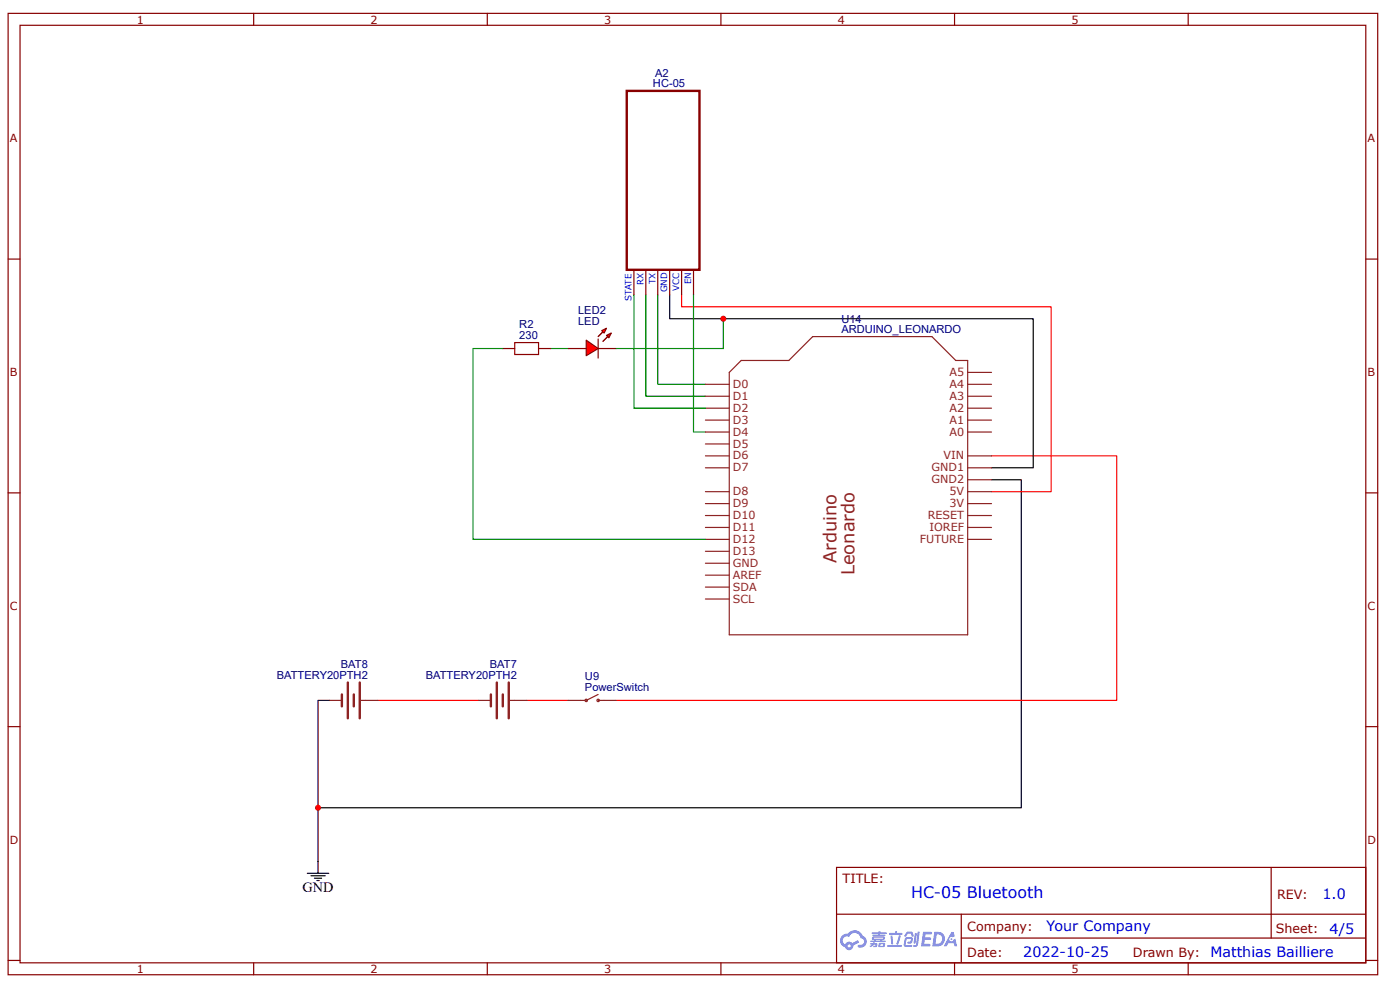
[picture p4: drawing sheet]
<svg xmlns="http://www.w3.org/2000/svg" width="297mm" height="210mm" viewBox="0 0 297 210" stroke-linecap="round" stroke-linejoin="round" font-family="sans-serif">
<g fill="none" stroke="#800" stroke-width=".25">
<path d="M1.7 2.8h290.6v203.9h-290.6zM4.3 5.4h285.5v198.7h-285.5zM53.8 2.8v2.6M103.4 2.8v2.6M152.9 2.8v2.6M202.5 2.8v2.6M252.1 2.8v2.6M1.7 54.9h2.6M289.8 54.9h2.5M1.7 104.5h2.6M289.8 104.5h2.5M1.7 154.1h2.6"/>
<path d="M289.8 154.1h2.5M177.5 183.9h112.3v20.2h-112.3zM177.5 193.8h112.2M203.9 198.9h85.8M203.9 193.8v10.1M269.7 183.9v15M1.7 203.6h2.6M53.8 204.1v2.6M103.4 204.1v2.6M152.9 204.1v2.6M202.5 204.1v2.6M252.1 204.1v2.6"/>
<path d="M289.8 203.6h2.5"/>
</g>
<g fill="#58f">
<path d="M195.8 197.6h1.7l.2 .1-.1 .4h-1.3l-.1 .6h1.1l.2 .3-.2 .3h-1.1l-.1 .8h1.2l.1 .3-.1 .2h-1.9z"/>
<path d="M201.8 197.6h.5l.2 .9-.4 .2a.48 .48 0 0 0-.7 .2 .48 .48 0 0 0 .3 .7 .48 .48 0 0 0 .6-.4l.4-.2 .4 1.6h-.6l-.1-.6h-1.2l-.4 .6h-.6z"/>
<path d="M194.1 197.9h.4l-.3 2-.2 .2-.2-.3z"/>
<path d="M194.7 197.5h.4l-.3 2.8a.57 .57 0 0 1-.5 .4 .57 .57 0 0 1-.6-.2l.7-.3z"/>
<path d="M192.3 197.7l.4-.2 .8 .1 .3 .9-.4 .1-.2-.7h-.6l-.4 .7-.3-.1z"/>
<path d="M192.1 198.8l1.2-.1a.73 .73 0 0 1 .4 .7 .73 .73 0 0 1-.6 .7l-.5-.1-.1-.2 .2-.2h.4l.2-.5h-.9l-.3 1.2 1.3 .1 .1 .2-.2 .2h-1.1l-.4-.2-.1-.4z"/>
<path d="M188.3 200.3h2.8l.2 .3-.2 .2h-2.7z"/>
<path d="M190.7 198.3h.4a2.79 2.79 0 0 1-.7 2l-.2-.2z"/>
<path d="M188.9 198.4h.4l.2 1.6-.2 .2-.2-.1z"/>
<path d="M188.6 197.8h1.3v-.3l.4-.1v.4h1l.2 .2-.2 .2h-2.6z"/>
<path d="M184.7 199.9l.9-.1v.1l.5 .2-.1 .6-.7 .1v-.3h.4v-.2a.45 .45 0 0 0-.6 .3l-.5 .2-.1-.3 .5-.2h-.4z"/>
<path d="M185 197.7h1.3l.1-.2h.4v.2h1.2l.1 .2-.1 .1h-1.3v.2h1l.2 .1-.2 .1h-2.5l-.1-.2h1.2v-.2h-1.3z"/>
<path d="M198.2 197.6l-.4 3h.9a1.55 1.55 0 0 0 1.8-1.5 1.55 1.55 0 0 0-1.8-1.5zM198.7 198.1a1.04 1.04 0 0 1 1.2 1.2 1.04 1.04 0 0 1-1.5 .8z"/>
<path d="M185.1 198.7l-.1 .4 .4 .2v.1h-.7v.3h3.1l.1-.1-.1-.2h-.7l.1-.1a.43 .43 0 0 0 .5-.2 .43 .43 0 0 0-.2-.6h-2.2zM185.4 198.8l2 .1-.2 .1h-1.8zM185.8 199.3h1l-.1 .1h-.8z"/>
<path d="M186.5 200l-.1 .8 1.3-.1v-.8zM186.8 200.2h.5v.3h-.5z"/>
<path d="M178.6 198.4a1.47 1.47 0 0 0 .7 2.4 .89 .89 0 0 0 1 .6 .89 .89 0 0 0 .7-.9l1.3-.7-.3-.5-1.2 .7-.4-.3a.89 .89 0 0 0-1.1 .5 .9 .9 0 0 1-.4-1.2 .9 .9 0 0 1 1.2-.3 1.3 1.3 0 0 1 1.4-.9 1.3 1.3 0 0 1 1.1 1.1 .74 .74 0 0 1 .7 1 .74 .74 0 0 1-1.1 .4l-.2 .2v.2a1.28 1.28 0 0 0 1.8-.6 1.28 1.28 0 0 0-.8-1.7 1.89 1.89 0 0 0-3.2-.4l-.7 .1zM179.8 200.5a.35 .35 0 0 1 .7 0 .35 .35 0 0 1-.7 0z"/>
<circle cx="201.8" cy="199.1" r=".19"/>
</g>
<path d="M142.1 62.5v5.1h77.1v31.6h-8.9M210.3 101.7h6.4v69.6h-149.2M70 148.5h-2.5v36.7M65.2 185.2h4.5M66 185.7h3M66.7 186.2h1.5M67.2 186.7h.5" fill="none" stroke="#000" stroke-width=".25"/>
<path d="M144.6 62.5v2.5h78.4v39.2h-12.7M210.3 96.7h26.6v51.8h-106.2" fill="none" stroke="#f00" stroke-width=".25"/>
<path d="M80.1 148.5h21.5M111.7 148.5h8.9" fill="none" stroke="#c00" stroke-width=".25"/>
<g fill="none" stroke="#8d2323" stroke-width=".25">
<path d="M157.2 76.4h10.2l5-5h25.3l5.1 5h2.5v58.2h-50.6v-55.6zM205.3 79h5M149.7 81.5h5M149.7 84h5M149.7 86.5h5M149.7 89.1h5M149.7 91.6h5M149.7 94.1h5M149.7 96.7h5M149.7 99.2h5M205.3 81.5h5M205.3 84h5"/>
<path d="M205.3 86.5h5M205.3 89.1h5M205.3 91.6h5M205.3 96.7h5M205.3 99.2h5M149.7 104.2h5M149.7 106.8h5M149.7 109.3h5M149.7 111.8h5M149.7 114.4h5M149.7 116.9h5M149.7 119.4h5"/>
<path d="M205.3 104.2h5M205.3 106.8h5M205.3 109.3h5M205.3 111.8h5M205.3 114.4h5M205.3 101.7h5M149.7 121.9h5M149.7 127h5M149.7 124.5h5M70 148.5h2.5M76.6 148.5h3.5M101.6 148.5h2.5"/>
<path d="M108.2 148.5h3.5M120.6 148.5h3.5M126.9 147.2l-2.5 1.3M126.9 148.5h3.8"/>
<circle cx="124.4" cy="148.5" r=".25"/>
<circle cx="126.9" cy="148.5" r=".25"/>
</g>
<path d="M72.5 147.2v2.6M73.8 144.7v7.6M75.1 147.2v2.6M76.3 144.7v7.6M104.1 147.2v2.6M105.4 144.7v7.6M106.7 147.2v2.6M107.9 144.7v7.6" fill="none" stroke="#8d2323" stroke-width=".51"/>
<path d="M116.8 73.9h3.8M134.5 62.5v24h15.2M137 62.5v21.5h12.7M139.5 62.5v19h10.2M147.1 62.5v29.1h2.6" fill="none" stroke="#080" stroke-width=".25"/>
<path d="M134.5 57.5v5M137 57.5v5M139.5 57.5v5M142.1 57.5v5M144.6 57.5v5M147.1 57.5v5M106.7 73.9h2.5M114.3 73.9h2.5" fill="none" stroke="#800" stroke-width=".25"/>
<path d="M133 19.3h15.4v37.9h-15.4z" fill="none" stroke="#800" stroke-width=".51"/>
<path d="M109.2 72.6h5.1v2.6h-5.1z" fill="none" stroke="#a00000" stroke-width=".25"/>
<path d="M124.4 72.1l2.5 1.8-2.5 1.5z" fill="#f00"/>
<path d="M124.4 72.1l2.5 1.8-2.5 1.5zM126.9 71.9v4" fill="none" stroke="#800" stroke-width=".25"/>
<path d="M126.9 71.4l1-1z" fill="#800"/>
<path d="M127.9 70.4l-1 1" fill="none" stroke="#800" stroke-width=".25"/>
<path d="M127.9 72.4l1-1z" fill="#800"/>
<path d="M128.9 71.4l-1 1" fill="none" stroke="#800" stroke-width=".25"/>
<path d="M127.7 70.1l1-.5-.5 1z" fill="#f00"/>
<path d="M127.7 70.1l1-.5-.5 1z" fill="none" stroke="#800" stroke-width=".25"/>
<path d="M128.7 71.1l1-.5-.5 1z" fill="#f00"/>
<path d="M120.6 73.9h3.8M126.9 73.9h3.8M128.7 71.1l1-.5-.5 1z" fill="none" stroke="#800" stroke-width=".25"/>
<path d="M106.7 73.9h-6.4v40.5h49.4M153.5 67.6v6.3h-22.8" fill="none" stroke="#080" stroke-width=".25"/>
<g fill="#c00">
<circle cx="67.5" cy="171.3" r=".63"/>
<circle cx="153.5" cy="67.6" r=".63"/>
</g>
<g font-size="3.8" fill="#8d2323">
<text x="177.5" y="119.4" transform="rotate(-90 177.5 119.4)">Arduino</text>
<text x="181.3" y="121.9" transform="rotate(-90 181.3 121.9)">Leonardo</text>
</g>
<text font-size="3.4" fill="#00f" x="193.3" y="190.4">HC-05 Bluetooth</text>
<text font-size="3" x="64.2" y="189.2">GND</text>
<g font-size="3" fill="#00f">
<text x="280.6" y="190.5">1.0</text>
<text x="222" y="197.4">Your Company</text>
<text x="282.1" y="197.9">4/5</text>
<text x="217.1" y="203">2022-10-25</text>
<text x="256.8" y="202.9">Matthias Bailliere</text>
</g>
<g font-size="2.7" fill="#800">
<text x="178.7" y="187.2">TITLE:</text>
<text x="270.9" y="190.5">REV:</text>
<text x="205.2" y="197.4">Company:</text>
<text x="270.7" y="197.8">Sheet:</text>
<text x="205.2" y="202.9">Date:</text>
<text x="240.3" y="202.9">Drawn By:</text>
</g>
<g font-size="2.4" fill="#800">
<text x="29" y="5">1</text>
<text x="78.6" y="5">2</text>
<text x="128.2" y="5">3</text>
<text x="177.7" y="5">4</text>
<text x="227.3" y="5">5</text>
<text x="2.1" y="30.1">A</text>
<text x="290.1" y="30.1">A</text>
<text x="2.1" y="79.7">B</text>
<text x="290.1" y="79.7">B</text>
<text x="2.1" y="129.3">C</text>
<text x="290.1" y="129.3">C</text>
<text x="2.1" y="178.8">D</text>
<text x="290.1" y="178.8">D</text>
<text x="29" y="206.3">1</text>
<text x="78.6" y="206.3">2</text>
<text x="128.2" y="206.3">3</text>
<text x="177.7" y="206.3">4</text>
<text x="227.3" y="206.3">5</text>
</g>
<g font-size="2.4" fill="#000080">
<text x="139" y="16.3">A2</text>
<text x="138.5" y="18.5">HC-05</text>
<text x="110.2" y="71.9">230</text>
<text x="110.2" y="69.5">R2</text>
<text x="122.6" y="68.8">LED</text>
<text x="122.6" y="66.5">LED2</text>
<text x="178.5" y="70.6">ARDUINO_LEONARDO</text>
<text x="178.5" y="68.4">U14</text>
<text x="58.7" y="143.9">BATTERY20PTH2</text>
<text x="72.3" y="141.5">BAT8</text>
<text x="90.3" y="143.9">BATTERY20PTH2</text>
<text x="103.9" y="141.5">BAT7</text>
<text x="124.1" y="146.5">PowerSwitch</text>
<text x="124.1" y="144.2">U9</text>
</g>
<g font-size="2.4" fill="#8d2323">
<text x="155.5" y="82.2">D0</text>
<text x="201.4" y="79.7">A5</text>
<text x="201.4" y="82.2">A4</text>
<text x="155.5" y="84.8">D1</text>
<text x="155.5" y="87.3">D2</text>
<text x="155.5" y="89.8">D3</text>
<text x="201.4" y="84.8">A3</text>
<text x="201.4" y="87.3">A2</text>
<text x="201.4" y="89.8">A1</text>
<text x="155.5" y="92.4">D4</text>
<text x="155.5" y="94.9">D5</text>
<text x="201.4" y="92.4">A0</text>
<text x="155.5" y="97.4">D6</text>
<text x="155.5" y="99.9">D7</text>
<text x="197.6" y="99.9">GND1</text>
<text x="200.2" y="97.4">VIN</text>
<text x="155.5" y="105">D8</text>
<text x="155.5" y="107.5">D9</text>
<text x="197.6" y="102.5">GND2</text>
<text x="201.4" y="105">5V</text>
<text x="201.4" y="107.5">3V</text>
<text x="155.5" y="110.1">D10</text>
<text x="155.5" y="112.6">D11</text>
<text x="196.8" y="110.1">RESET</text>
<text x="197.2" y="112.6">IOREF</text>
<text x="155.5" y="115.1">D12</text>
<text x="155.5" y="117.6">D13</text>
<text x="195.1" y="115.1">FUTURE</text>
<text x="155.5" y="120.2">GND</text>
<text x="155.5" y="122.7">AREF</text>
<text x="155.5" y="125.2">SDA</text>
<text x="155.5" y="127.8">SCL</text>
</g>
<g font-size="1.9" fill="#00f">
<text x="134" y="63.8" transform="rotate(-90 134 63.8)">STATE</text>
<text x="136.5" y="60.5" transform="rotate(-90 136.5 60.5)">RX</text>
<text x="139" y="60.2" transform="rotate(-90 139 60.2)">TX</text>
<text x="141.6" y="62" transform="rotate(-90 141.6 62)">GND</text>
<text x="144.1" y="61.8" transform="rotate(-90 144.1 61.8)">VCC</text>
<text x="146.6" y="60.2" transform="rotate(-90 146.6 60.2)">EN</text>
</g>
</svg>
